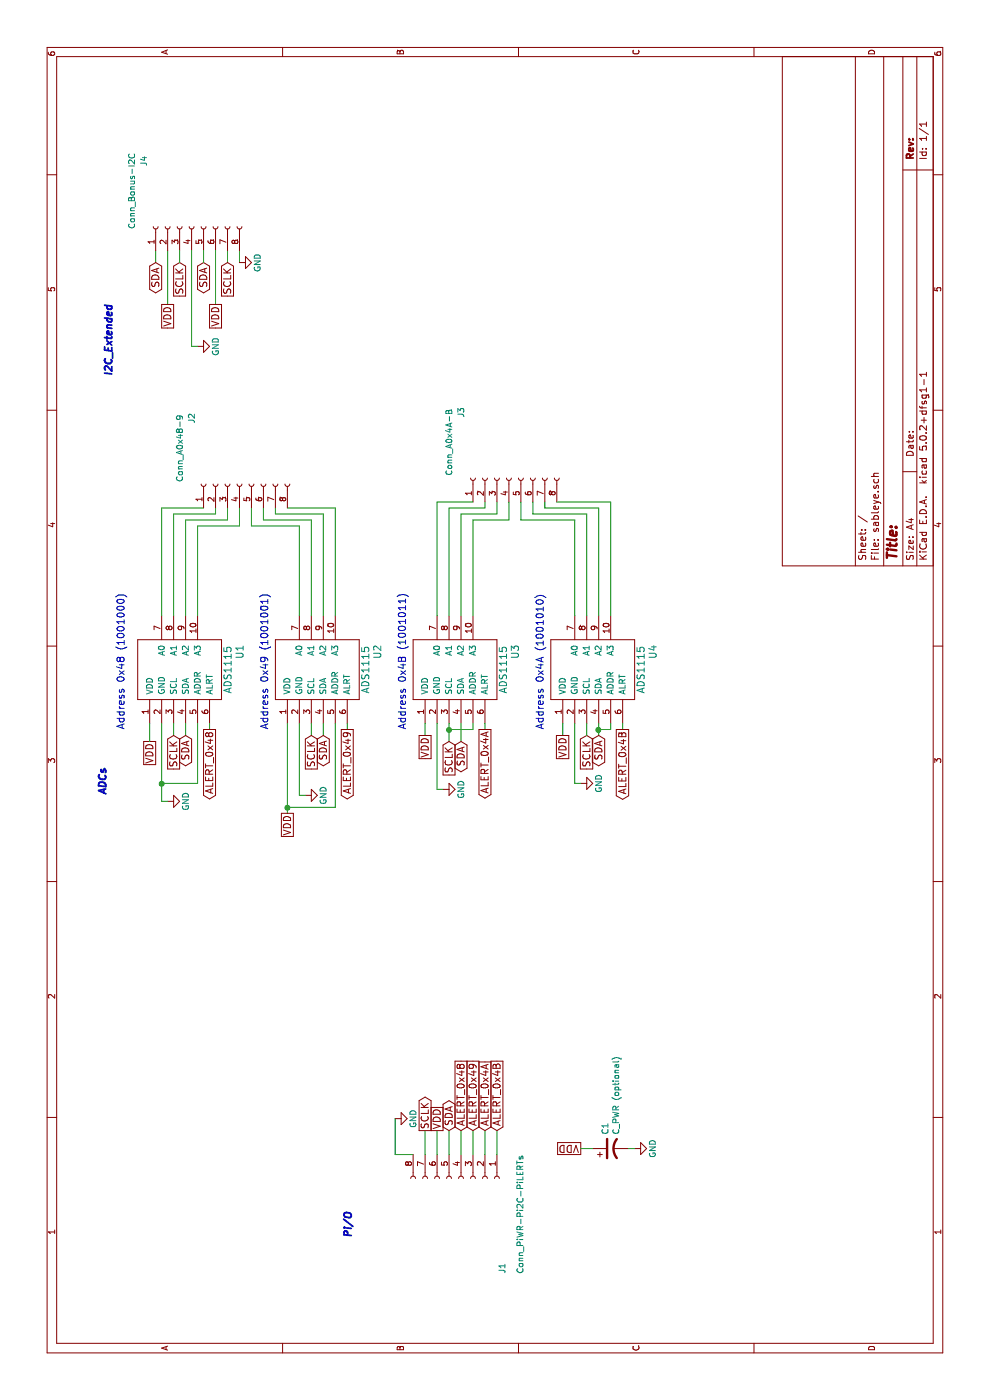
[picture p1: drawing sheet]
EESchema Schematic File Version 4
LIBS:sableye-cache
EELAYER 26 0
EELAYER END
$Descr A4 11693 8268
encoding utf-8
Sheet 1 1
Title ""
Date ""
Rev ""
Comp ""
Comment1 ""
Comment2 ""
Comment3 ""
Comment4 ""
$EndDescr
$Comp
L radish:ADS1115 U1
U 1 1
P 6100 1500
F 0 "U1" H 6250 1000 60  0000 C CNN
F 1 "ADS1115" H 6100 1100 60  0000 C CNN
F 2 "Connector_PinHeader_2.54mm:PinHeader_1x10_P2.54mm_Vertical" H 6100 1600 60  0001 C CNN
F 3 "" H 6100 1600 60  0001 C CNN
	1    6100 1500
	1    0    0    -1  
$EndComp
$Comp
L radish:ADS1115 U2
U 1 1
P 6100 2650
F 0 "U2" H 6250 2150 60  0000 C CNN
F 1 "ADS1115" H 6100 2250 60  0000 C CNN
F 2 "Connector_PinHeader_2.54mm:PinHeader_1x10_P2.54mm_Vertical" H 6100 2750 60  0001 C CNN
F 3 "" H 6100 2750 60  0001 C CNN
	1    6100 2650
	1    0    0    -1  
$EndComp
$Comp
L radish:ADS1115 U3
U 1 1
P 6100 3800
F 0 "U3" H 6250 3300 60  0000 C CNN
F 1 "ADS1115" H 6100 3400 60  0000 C CNN
F 2 "Connector_PinHeader_2.54mm:PinHeader_1x10_P2.54mm_Vertical" H 6100 3900 60  0001 C CNN
F 3 "" H 6100 3900 60  0001 C CNN
	1    6100 3800
	1    0    0    -1  
$EndComp
$Comp
L radish:ADS1115 U4
U 1 1
P 6100 4950
F 0 "U4" H 6250 4450 60  0000 C CNN
F 1 "ADS1115" H 6100 4550 60  0000 C CNN
F 2 "Connector_PinHeader_2.54mm:PinHeader_1x10_P2.54mm_Vertical" H 6100 5050 60  0001 C CNN
F 3 "" H 6100 5050 60  0001 C CNN
	1    6100 4950
	1    0    0    -1  
$EndComp
$Comp
L power:GND #PWR03
U 1 1
P 5000 1400
F 0 "#PWR03" H 5000 1150 50  0001 C CNN
F 1 "GND" H 5000 1250 50  0000 C CNN
F 2 "" H 5000 1400 50  0000 C CNN
F 3 "" H 5000 1400 50  0000 C CNN
	1    5000 1400
	1    0    0    -1  
$EndComp
$Comp
L power:GND #PWR04
U 1 1
P 5050 2550
F 0 "#PWR04" H 5050 2300 50  0001 C CNN
F 1 "GND" H 5050 2400 50  0000 C CNN
F 2 "" H 5050 2550 50  0000 C CNN
F 3 "" H 5050 2550 50  0000 C CNN
	1    5050 2550
	1    0    0    -1  
$EndComp
$Comp
L power:GND #PWR05
U 1 1
P 5100 3700
F 0 "#PWR05" H 5100 3450 50  0001 C CNN
F 1 "GND" H 5100 3550 50  0000 C CNN
F 2 "" H 5100 3700 50  0000 C CNN
F 3 "" H 5100 3700 50  0000 C CNN
	1    5100 3700
	1    0    0    -1  
$EndComp
$Comp
L power:GND #PWR06
U 1 1
P 5150 4850
F 0 "#PWR06" H 5150 4600 50  0001 C CNN
F 1 "GND" H 5150 4700 50  0000 C CNN
F 2 "" H 5150 4850 50  0000 C CNN
F 3 "" H 5150 4850 50  0000 C CNN
	1    5150 4850
	1    0    0    -1  
$EndComp
Wire Wire Line
	5150 4850 5150 4800
Wire Wire Line
	5150 4800 5650 4800
Wire Wire Line
	5100 3700 5100 3650
Wire Wire Line
	5100 3650 5650 3650
Wire Wire Line
	5050 2550 5050 2500
Wire Wire Line
	5050 2500 5650 2500
Wire Wire Line
	5000 1400 5000 1350
Wire Wire Line
	5000 1350 5150 1350
Wire Wire Line
	5550 1450 5650 1450
Wire Wire Line
	5550 2600 5650 2600
Wire Wire Line
	5500 3750 5600 3750
Wire Wire Line
	5550 1550 5650 1550
Wire Wire Line
	5550 2700 5650 2700
Wire Wire Line
	5550 5000 5600 5000
Wire Wire Line
	5650 2900 5600 2900
Wire Wire Line
	5600 1750 5650 1750
Wire Wire Line
	5650 5200 5600 5200
Wire Wire Line
	5650 4050 5600 4050
Text Notes 5600 1050 0    60   ~ 0
Address 0x48 (1001000)
Text Notes 5600 2250 0    60   ~ 0
Address 0x49 (1001001)
Text Notes 5600 4550 0    60   ~ 0
Address 0x4A (1001010)
Text Notes 5600 3400 0    60   ~ 0
Address 0x4B (1001011)
Wire Wire Line
	5650 1650 5150 1650
Wire Wire Line
	5150 1650 5150 1350
Connection ~ 5150 1350
Wire Wire Line
	5650 5100 5600 5100
Wire Wire Line
	5650 3950 5600 3950
Wire Wire Line
	5150 1350 5650 1350
$Comp
L power:GND #PWR02
U 1 1
P 2350 3300
F 0 "#PWR02" H 2350 3050 50  0001 C CNN
F 1 "GND" H 2350 3150 50  0000 C CNN
F 2 "" H 2350 3300 50  0000 C CNN
F 3 "" H 2350 3300 50  0000 C CNN
	1    2350 3300
	1    0    0    -1  
$EndComp
Wire Wire Line
	4900 2400 4950 2400
Wire Wire Line
	5650 2800 4950 2800
Wire Wire Line
	4950 2800 4950 2400
Connection ~ 4950 2400
Wire Wire Line
	4950 2400 5650 2400
Wire Wire Line
	5550 3550 5650 3550
Wire Wire Line
	5550 4700 5650 4700
Wire Wire Line
	9150 1400 9600 1400
Wire Wire Line
	9500 1300 9600 1300
Text GLabel 5500 1250 0    60   UnSpc ~ 0
VDD
Wire Wire Line
	5500 1250 5650 1250
Text GLabel 4900 2400 0    60   UnSpc ~ 0
VDD
Text GLabel 5550 3550 0    60   UnSpc ~ 0
VDD
Text GLabel 5550 4700 0    60   UnSpc ~ 0
VDD
Text GLabel 5550 1450 0    60   Input ~ 0
SCLK
Text GLabel 5500 3750 0    60   Input ~ 0
SCLK
Text GLabel 5550 4900 0    60   Input ~ 0
SCLK
Text GLabel 5550 2600 0    60   Input ~ 0
SCLK
Text GLabel 5550 1550 0    60   BiDi ~ 0
SDA
Text GLabel 5500 3850 0    60   BiDi ~ 0
SDA
Text GLabel 5550 2700 0    60   BiDi ~ 0
SDA
Text GLabel 5550 5000 0    60   BiDi ~ 0
SDA
Text GLabel 5600 1750 0    60   Output ~ 0
ALERT_0x48
Text GLabel 5600 2900 0    60   Output ~ 0
ALERT_0x49
Text GLabel 5600 4050 0    60   Output ~ 0
ALERT_0x4A
Text GLabel 5600 5200 0    60   Output ~ 0
ALERT_0x4B
Text GLabel 2250 3550 2    60   Output ~ 0
SCLK
Text GLabel 2250 3750 2    60   BiDi ~ 0
SDA
Text GLabel 2250 3650 2    60   UnSpc ~ 0
VDD
$Comp
L Device:CP1 C1
U 1 1
P 2100 5100
F 0 "C1" H 2215 5146 50  0000 L CNN
F 1 "C_PWR (optional)" H 2215 5055 50  0000 L CNN
F 2 "Capacitor_THT:CP_Radial_D8.0mm_P3.80mm" H 2100 5100 50  0001 C CNN
F 3 "~" H 2100 5100 50  0001 C CNN
	1    2100 5100
	1    0    0    -1  
$EndComp
Text GLabel 2250 4150 2    60   Input ~ 0
ALERT_0x4B
Text GLabel 2250 4050 2    60   Input ~ 0
ALERT_0x4A
Text GLabel 2250 3950 2    60   Input ~ 0
ALERT_0x49
Text GLabel 2250 3850 2    60   Input ~ 0
ALERT_0x48
Text GLabel 9500 1500 0    60   Input ~ 0
SCLK
Text GLabel 9500 1300 0    60   BiDi ~ 0
SDA
Wire Wire Line
	9500 2000 9600 2000
Wire Wire Line
	9500 1900 9600 1900
Text GLabel 9500 1900 0    60   Input ~ 0
SCLK
Text GLabel 9500 1700 0    60   BiDi ~ 0
SDA
Text Notes 1350 2950 0    60   Italic 12
Pi/O
Text Notes 5050 900  0    60   Italic 12
ADCs
Text Notes 8550 950  0    60   Italic 12
I2C_Extended
$Comp
L Connector:Conn_01x08_Female J1
U 1 1
P 1850 3850
F 0 "J1" H 2600 4200 50  0000 C CNN
F 1 "Conn_PiWR-Pi2C-PiLERTs" H 2150 4350 50  0000 C CNN
F 2 "Connector_Phoenix_MC_HighVoltage:PhoenixContact_MC_1,5_8-G-5.08_1x08_P5.08mm_Horizontal" H 1850 3850 50  0001 C CNN
F 3 "~" H 1850 3850 50  0001 C CNN
	1    1850 3850
	-1   0    0    1   
$EndComp
Wire Wire Line
	2050 3550 2250 3550
Wire Wire Line
	2050 3650 2250 3650
Wire Wire Line
	2250 3750 2050 3750
Wire Wire Line
	2050 3850 2250 3850
Wire Wire Line
	2250 3950 2050 3950
Wire Wire Line
	2050 4050 2250 4050
Wire Wire Line
	2250 4150 2050 4150
Wire Wire Line
	2050 3450 2050 3300
Wire Wire Line
	2050 3300 2350 3300
Text GLabel 2100 4850 1    60   UnSpc ~ 0
VDD
Wire Wire Line
	2100 4950 2100 4850
$Comp
L power:GND #PWR01
U 1 1
P 2100 5300
F 0 "#PWR01" H 2100 5050 50  0001 C CNN
F 1 "GND" H 2100 5150 50  0000 C CNN
F 2 "" H 2100 5300 50  0000 C CNN
F 3 "" H 2100 5300 50  0000 C CNN
	1    2100 5300
	1    0    0    -1  
$EndComp
Wire Wire Line
	2100 5300 2100 5250
$Comp
L Connector:Conn_01x08_Female J4
U 1 1
P 9800 1600
F 0 "J4" H 10350 2000 50  0000 C CNN
F 1 "Conn_Bonus-I2C" H 10100 2100 50  0000 C CNN
F 2 "Connector_Phoenix_MC_HighVoltage:PhoenixContact_MC_1,5_8-G-5.08_1x08_P5.08mm_Horizontal" H 9800 1600 50  0001 C CNN
F 3 "~" H 9800 1600 50  0001 C CNN
	1    9800 1600
	1    0    0    -1  
$EndComp
Wire Wire Line
	9600 1800 9150 1800
Wire Wire Line
	9600 1500 9500 1500
Text GLabel 9150 1800 0    60   UnSpc ~ 0
VDD
Text GLabel 9150 1400 0    60   UnSpc ~ 0
VDD
Wire Wire Line
	9500 1700 9600 1700
$Comp
L power:GND #PWR07
U 1 1
P 8800 1650
F 0 "#PWR07" H 8800 1400 50  0001 C CNN
F 1 "GND" H 8800 1500 50  0000 C CNN
F 2 "" H 8800 1650 50  0000 C CNN
F 3 "" H 8800 1650 50  0000 C CNN
	1    8800 1650
	1    0    0    -1  
$EndComp
Wire Wire Line
	9600 1600 8800 1600
Wire Wire Line
	8800 1600 8800 1650
$Comp
L power:GND #PWR08
U 1 1
P 9500 2000
F 0 "#PWR08" H 9500 1750 50  0001 C CNN
F 1 "GND" H 9500 1850 50  0000 C CNN
F 2 "" H 9500 2000 50  0000 C CNN
F 3 "" H 9500 2000 50  0000 C CNN
	1    9500 2000
	1    0    0    -1  
$EndComp
$Comp
L Connector:Conn_01x08_Female J2
U 1 1
P 7650 2000
F 0 "J2" H 8200 2400 50  0000 C CNN
F 1 "Conn_A0x48-9" H 7950 2500 50  0000 C CNN
F 2 "Connector_Phoenix_MC_HighVoltage:PhoenixContact_MC_1,5_8-G-5.08_1x08_P5.08mm_Horizontal" H 7650 2000 50  0001 C CNN
F 3 "~" H 7650 2000 50  0001 C CNN
	1    7650 2000
	1    0    0    -1  
$EndComp
$Comp
L Connector:Conn_01x08_Female J3
U 1 1
P 7700 4250
F 0 "J3" H 8250 4650 50  0000 C CNN
F 1 "Conn_A0x4A-B" H 8000 4750 50  0000 C CNN
F 2 "Connector_Phoenix_MC_HighVoltage:PhoenixContact_MC_1,5_8-G-5.08_1x08_P5.08mm_Horizontal" H 7700 4250 50  0001 C CNN
F 3 "~" H 7700 4250 50  0001 C CNN
	1    7700 4250
	1    0    0    -1  
$EndComp
Wire Wire Line
	6550 3650 7500 3650
Wire Wire Line
	7500 3650 7500 3950
Wire Wire Line
	6550 3750 7450 3750
Wire Wire Line
	7450 3750 7450 4050
Wire Wire Line
	7450 4050 7500 4050
Wire Wire Line
	6550 3850 7400 3850
Wire Wire Line
	7400 3850 7400 4150
Wire Wire Line
	7400 4150 7500 4150
Wire Wire Line
	6550 3950 7350 3950
Wire Wire Line
	7350 3950 7350 4250
Wire Wire Line
	7350 4250 7500 4250
Wire Wire Line
	6550 4800 7350 4800
Wire Wire Line
	7350 4800 7350 4350
Wire Wire Line
	7350 4350 7500 4350
Wire Wire Line
	6550 4900 7400 4900
Wire Wire Line
	7400 4900 7400 4450
Wire Wire Line
	7400 4450 7500 4450
Wire Wire Line
	6550 5000 7450 5000
Wire Wire Line
	7450 5000 7450 4550
Wire Wire Line
	7450 4550 7500 4550
Wire Wire Line
	6550 5100 7500 5100
Wire Wire Line
	7500 5100 7500 4650
Wire Wire Line
	6550 1350 7450 1350
Wire Wire Line
	7450 1350 7450 1700
Wire Wire Line
	6550 1450 7400 1450
Wire Wire Line
	7400 1450 7400 1800
Wire Wire Line
	7400 1800 7450 1800
Wire Wire Line
	6550 1550 7350 1550
Wire Wire Line
	7350 1550 7350 1900
Wire Wire Line
	7350 1900 7450 1900
Wire Wire Line
	6550 1650 7300 1650
Wire Wire Line
	7300 1650 7300 2000
Wire Wire Line
	7300 2000 7450 2000
Wire Wire Line
	6550 2500 7300 2500
Wire Wire Line
	7300 2500 7300 2100
Wire Wire Line
	7300 2100 7450 2100
Wire Wire Line
	6550 2600 7350 2600
Wire Wire Line
	7350 2600 7350 2200
Wire Wire Line
	7350 2200 7450 2200
Wire Wire Line
	6550 2700 7400 2700
Wire Wire Line
	7400 2700 7400 2300
Wire Wire Line
	7400 2300 7450 2300
Wire Wire Line
	6550 2800 7450 2800
Wire Wire Line
	7450 2800 7450 2400
Wire Wire Line
	5500 3850 5650 3850
Wire Wire Line
	5600 3950 5600 3750
Connection ~ 5600 3750
Wire Wire Line
	5600 3750 5650 3750
Wire Wire Line
	5550 4900 5650 4900
Wire Wire Line
	5600 5100 5600 5000
Connection ~ 5600 5000
Wire Wire Line
	5600 5000 5650 5000
$EndSCHEMATC
